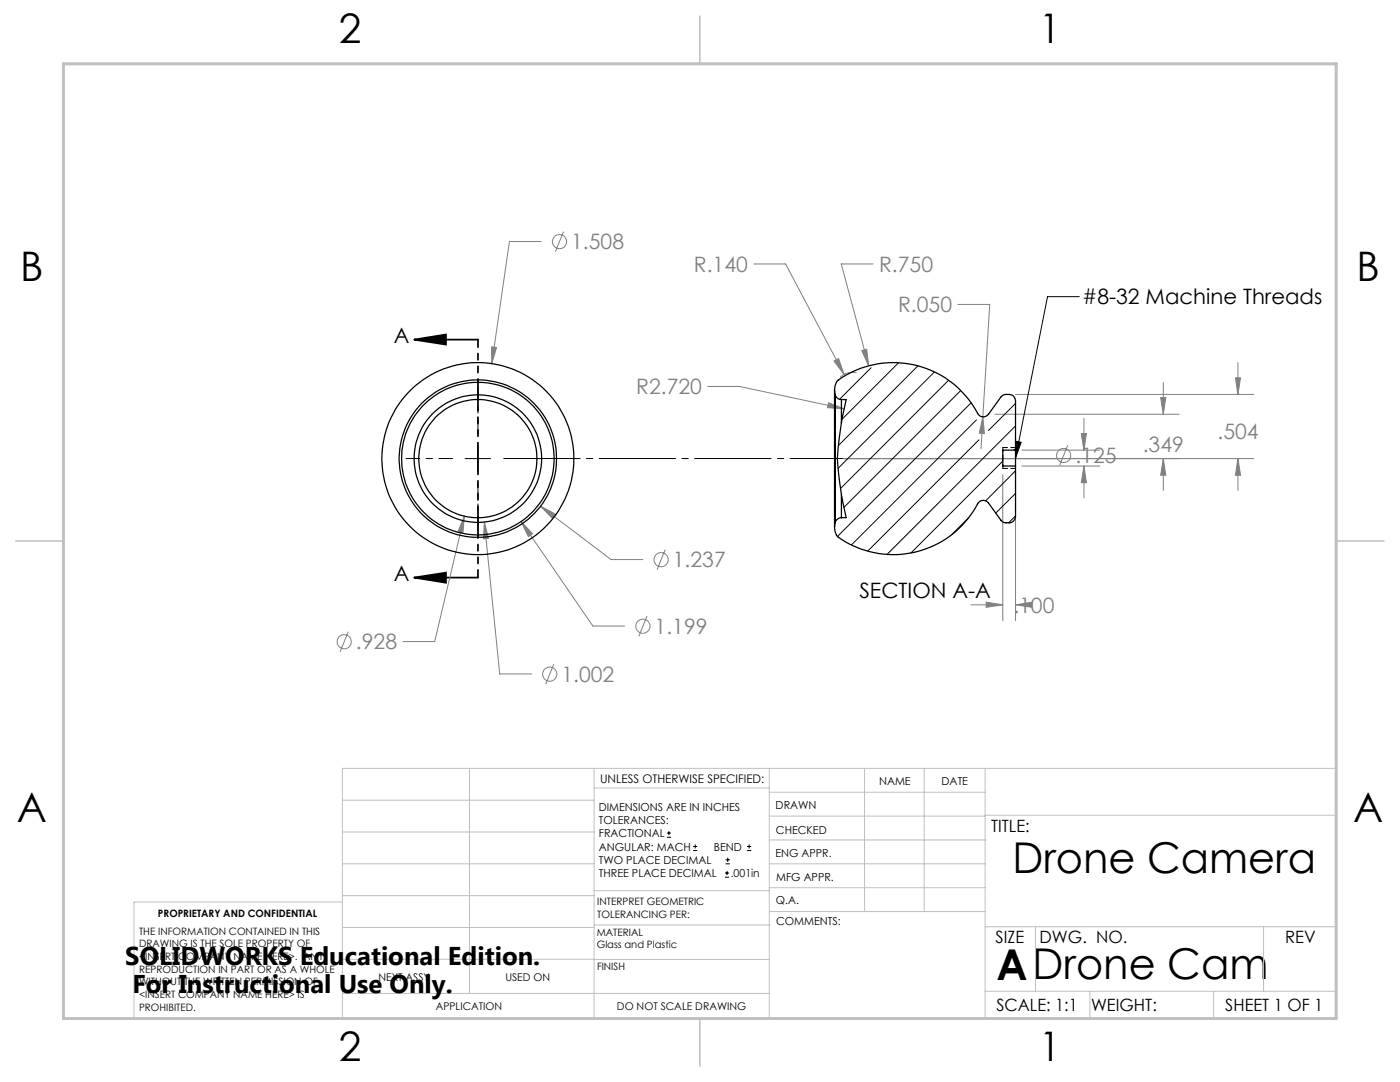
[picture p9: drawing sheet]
<svg xmlns="http://www.w3.org/2000/svg" width="279mm" height="216mm" viewBox="0 0 279 216" stroke-linecap="round" stroke-linejoin="round" font-family="sans-serif">
<g fill="none" stroke="#808080" stroke-width=".2">
<path d="M108 48.2h-6.3l-3.6 24.4M112.5 46.2l-1.7 4M150.4 52.7h6.4l11.7 22M174.2 52.7h-6.3l5.5 20.3M98.1 69.2l1 .2-1 3.2zM141.3 77.1h6.3l20.9 4.5M166.4 72l1-.5 1.1 3.2zM171 74.4a3.6 3.6 0 0 0-3.4 .9M172 70l1-.3 .4 3.3zM191.2 60.7h6.3l-1.4 22.5M202.7 78.7h47.5M231.6 79.3h1.1l-.5 3.4z"/>
<path d="M232.2 76.3v6.4M246.6 75.4h1l-.5 3.3zM247.1 72.4v6.3M165.3 80.4l3.2 1.2-3.4-.2zM168.4 91.5h81.8M196.1 83.2l.4 3.3-1.1-.1zM196.1 83.2l-.3 6.3M198.5 82.7h36.8M200.1 94.8v29.1M202.7 94.8v29.1M203.9 89.8h15.6M203.9 93h15.6"/>
<path d="M213.1 88.9l-1.6 4M215.8 86.5h1l-.5 3.3zM216.3 93l.5 3.3h-1zM216.3 83.5v6.3M216.3 93v6.3M232.2 91.5l.5 3.3h-1.1zM232.2 91.5v6.4M247.1 91.5l.5 3.3h-1zM247.1 91.5v6.4M92.7 103l-.3 3.3-1-.2zM92.7 103l-6 25h-6.3M96.7 104.2l.8 3.2-1 .1z"/>
<path d="M96.7 104.2l3 30.3h6.4M104 104.1l2.3 2.4-.9 .6zM104 104.1l14.3 20.8h6.4M107.9 101l2.9 1.6-.6 .8zM107.9 101l14.1 10.7h6.3M132.8 109.7l-1.7 4M69.5 126l-1.6 4.1M110.5 132.5l-1.6 4M129.1 122.9l-1.6 4.1M193.8 120.7h6.3M196.8 120.2l3.3 .5-3.3 .5zM202.7 120.7l3.3-.5v1z"/>
<path d="M202.7 120.7h.1"/>
<circle cx="111.6" cy="48.2" r="1.42"/>
<circle cx="212.3" cy="90.9" r="1.4"/>
<circle cx="131.9" cy="111.7" r="1.42"/>
<circle cx="68.7" cy="128" r="1.41"/>
<circle cx="109.7" cy="134.5" r="1.41"/>
<circle cx="128.3" cy="125" r="1.41"/>
</g>
<g fill="none" stroke="#000" stroke-width=".2">
<path d="M215.4 59.2h-6.3l-6.4 32.2M92.8 91.5h5.1M95.4 89v5.1M202.8 88.1l1 .2-1.1 3.1zM133.1 167.1h.8M133.1 166.2h.8M133.5 165.8v.9M138.3 169.7h.8M138.3 168.9h.8M138.7 168.5v.8M144.7 175h.8M144.7 174.2h.8"/>
<path d="M144.8 172.4h.9M144.8 171.6h.9M145.1 173.8v.8M145.2 171.1v.9M149.1 169.7h.8M149.1 168.9h.8M149.5 168.5v.8"/>
</g>
<path d="M82.7 67.8h12.7M82.7 67.8l6.3-1.1v2.1zM82.7 115.3h12.7M82.7 115.3l6.3-1v2z" fill="none" stroke="#000" stroke-width=".35"/>
<path d="M90.3 91.5h-9.2M95.4 86.4v-9.2M95.4 96.6v9.2" fill="none" stroke="#000" stroke-width=".2" stroke-dasharray="15.2 1.3 1.3 1.3" stroke-dashoffset="12.5"/>
<path d="M100.5 91.5h110.6" fill="none" stroke="#000" stroke-width=".2" stroke-dasharray="15.2 1.3 1.3 1.3" stroke-dashoffset="-.1"/>
<path d="M95.4 67.7v47.5" fill="none" stroke="#000" stroke-width=".35" stroke-dasharray="6.3 1.3 1.3 1.3 1.3 1.3" stroke-dashoffset="4.8"/>
<g fill="none" stroke="#c0c0c0" stroke-width=".2">
<path d="M68.3 159.7h50.3M93.7 153.3v44.9M118.6 153.3v49.9M118.6 157.2h34.9M153.5 153.3v49.9M153.5 158.1h43.1M172.5 153.3v28.6M184.4 153.3v28.6M196.6 153.3v49.9M68.3 180h-41.6v23.2h240v-49.9h-198.4v49.9M68.3 178.7h50.3M68.3 172.4h50.3"/>
<path d="M68.3 166h50.3M118.6 177.7h35M153.5 167.6h43.1M153.5 162.8h43.1M153.5 172.4h43.1M153.5 177.1h43.1M196.6 162.7h70.1M68.3 198.2h85.2M68.3 191.4l85.2 .1M68.3 185.1h50.3M118.6 184.6h35M153.6 181.9h43"/>
<path d="M196.6 197.8h70.1M196.6 184.9h70.1M206.7 184.9v12.9M217.5 197.8v5.4M242.2 197.8v5.4M252.2 184.9v12.9"/>
</g>
<path d="M139.7 3.2v9.5M3.1 107.9h9.6M266.7 107.9h9.5M139.7 203.2v9.6" fill="none" stroke="#c0c0c0" stroke-width=".3"/>
<path d="M12.7 12.7h254v190.5h-254z" fill="none" stroke="#c0c0c0" stroke-width=".6"/>
<path d="M200.1 89.3v4.2" fill="none" stroke="#000" stroke-width=".2" stroke-dasharray="1.3 .6" stroke-dashoffset=".5"/>
<path d="M202.7 93.5h-2.6M202.7 89.3h-2.6" fill="none" stroke="#000" stroke-width=".2" stroke-dasharray="1.3 .6" stroke-dashoffset=".3"/>
<path d="M82.7 67.8l6.3-1.1v2.1zM82.7 115.3l6.3-1v2z" fill="#000"/>
<path d="M98.1 69.2v3.4l1-3.2zM107.9 101l2.3 2.4 .6-.8zM104 104.1l1.4 3 .9-.6zM96.7 104.2l-.2 3.3 1-.1zM92.7 103l-1.3 3.1 1 .2zM172 70l1.4 3-.4-3.3zM166.4 72l2.1 2.7-1.1-3.2zM196.1 83.2l-.7 3.2 1.1 .1zM165.3 80.4l-.2 1 3.4 .2zM202.7 120.7l3.3-.5v1zM196.8 120.2l3.3 .5-3.3 .5zM246.6 75.4h1l-.5 3.3zM247.1 91.5l.5 3.3h-1zM231.6 79.3h1.1l-.5 3.4zM232.2 91.5l.5 3.3h-1.1zM215.8 86.5h1l-.5 3.3zM216.3 93l.5 3.3h-1z" fill="#808080"/>
<path d="M202.8 88.1l1 .2-1.1 3.1z" fill="#000"/>
<g fill="none" stroke="#000" stroke-width=".25">
<path d="M166.5 77.9v27.3M166.7 78.8a1.34 1.34 0 0 0 1.2 .9M166.7 78.8a2.82 2.82 0 0 1 .6-3 19.2 19.2 0 0 1 28.1 7.1 1.27 1.27 0 0 0 1.9-.2l2.5-3.6 .8-.4a1.65 1.65 0 0 1 1.9 .6l.2 .7v9.8M166.7 78.8v25.4M167.9 79.7h1a71.3 71.3 0 0 0-1.8 11.8 71.3 71.3 0 0 0 1.8 11.8h-1M167.9 79.7v4.7M167.9 98.6v4.7M202.7 89.8v3.2M202.7 93v10a1.41 1.41 0 0 1-1.9 1.3l-.5-.1-.5-.3-2.5-3.5a1.27 1.27 0 0 0-2.2 .1 18.9 18.9 0 0 1-28.1 6.4 3.5 3.5 0 0 1-.3-2.7M202.7 89.8h-2.6v3.2h2.6M167.9 103.3a1.34 1.34 0 0 0-1.2 .9"/>
<circle cx="95.4" cy="91.5" r="12.7"/>
<circle cx="95.4" cy="91.5" r="19.1"/>
<circle cx="95.4" cy="91.5" r="15.2"/>
<circle cx="95.4" cy="91.5" r="11.8"/>
<circle cx="95.4" cy="91.5" r="15.7"/>
</g>
<g fill="none" stroke="#000" stroke-width=".2">
<path d="M173.8 73.4l-6.2 6.3M179.3 72.4l-11.3 11.3M183.2 73l-15.9 15.9M186.5 74.2l-19.2 19.3M189.3 75.9l-21.6 21.6M191.7 77.9l-23.3 23.3M193.8 80.4l-26.7 26.6M194.9 83.8l-25 24.9M195.4 87.8l-22.2 22.2M200.1 92l-18.3 18.3M202.5 89.6l-.2 .2M202.7 80.5l-5.4 5.4"/>
<path d="M202.7 85l-25.7 25.6M202.7 93.9l-6 6M202.7 98.5l-4 3.9M193.3 103.3l-3.4 3.4M202.7 102.9l-1.4 1.4"/>
</g>
<g font-size="8.5">
<text x="202.1" y="174.2">Drone Camera</text>
<text x="198.9" y="195.5">ADrone Cam</text>
</g>
<g font-size="8.1">
<text x="67.6" y="8.5">2</text>
<text x="207.3" y="8.5">1</text>
<text x="4" y="56.1">B</text>
<text x="270.7" y="56.1">B</text>
<text x="3.3" y="164.1">A</text>
<text x="270" y="164.1">A</text>
<text x="67.6" y="211.7">2</text>
<text x="207.3" y="211.7">1</text>
</g>
<g font-size="5.1">
<text x="25" y="192.5">SOLIDWORKS Educational Edition.</text>
<text x="26.4" y="198.1">For Instructional Use Only.</text>
</g>
<g font-size="4.2" fill="#808080">
<text x="114" y="49.8">1.508</text>
<text x="138.5" y="54.3">R.140</text>
<text x="175.4" y="54.3">R.750</text>
<text x="179.2" y="62.3">R.050</text>
<text x="127" y="78.7">R2.720</text>
<text x="243" y="87.6">.504</text>
<text x="214.6" y="92.4">.125</text>
<text x="228.1" y="90.1">.349</text>
<text x="134.3" y="113.2">1.237</text>
<text x="202.2" y="122.3">.100</text>
<text x="71" y="129.6">.928</text>
<text x="130.6" y="126.5">1.199</text>
<text x="112.1" y="136">1.002</text>
</g>
<g font-size="4.2">
<text x="216" y="60.8">#8-32 Machine Threads</text>
<text x="78.6" y="68.4">A</text>
<text x="78.6" y="115.9">A</text>
<text x="171.5" y="119.3">SECTION A-A</text>
</g>
<g font-size="3.4">
<text x="197.8" y="166">TITLE:</text>
<text x="198.7" y="188.1">SIZE</text>
<text x="207.5" y="188.1">DWG. NO.</text>
<text x="256.5" y="188.2">REV</text>
<text x="198.8" y="201.7">SCALE: 1:1</text>
<text x="217.7" y="201.8">WEIGHT:</text>
<text x="244.5" y="201.7">SHEET 1 OF 1</text>
</g>
<text font-size="2.4" x="119.8" y="156.2">UNLESS OTHERWISE SPECIFIED:</text>
<g font-size="2.2">
<text x="119.5" y="161.8">DIMENSIONS ARE IN INCHES</text>
<text x="154.8" y="161.4">DRAWN</text>
<text x="175.4" y="156.6">NAME</text>
<text x="187.9" y="156.7">DATE</text>
<text x="119.5" y="164.4">TOLERANCES:</text>
<text x="119.5" y="167.1">FRACTIONAL</text>
<text x="154.9" y="166.3">CHECKED</text>
<text x="119.5" y="169.7">ANGULAR: MACH</text>
<text x="119.5" y="172.4">TWO PLACE DECIMAL</text>
<text x="142.5" y="169.7">BEND</text>
<text x="154.8" y="171">ENG APPR.</text>
<text x="119.5" y="175">THREE PLACE DECIMAL</text>
<text x="145.8" y="175">.001in</text>
<text x="154.9" y="175.7">MFG APPR.</text>
<text x="154.9" y="180.4">Q.A.</text>
<text x="154.9" y="184.6">COMMENTS:</text>
</g>
<g font-size="2.1">
<text x="75.5" y="195.7">NEXT ASSY</text>
<text x="100.9" y="195.7">USED ON</text>
<text x="86.9" y="201.5">APPLICATION</text>
<text x="123.1" y="201.6">DO NOT SCALE DRAWING</text>
</g>
<g font-size="2">
<text x="31.5" y="182.9">PROPRIETARY AND CONFIDENTIAL</text>
<text x="119.2" y="180.6">INTERPRET GEOMETRIC</text>
<text x="119.2" y="183.1">TOLERANCING PER:</text>
<text x="27.8" y="186.5">THE INFORMATION CONTAINED IN THIS</text>
<text x="27.8" y="189">DRAWING IS THE SOLE PROPERTY OF</text>
<text x="27.8" y="191.6">&lt;INSERT COMPANY NAME HERE&gt;. ANY</text>
<text x="119.1" y="186.7">MATERIAL</text>
<text x="119.1" y="189.2">Glass and Plastic</text>
<text x="27.8" y="194.1">REPRODUCTION IN PART OR AS A WHOLE</text>
<text x="27.8" y="196.6">WITHOUT THE WRITTEN PERMISSION OF</text>
<text x="119.1" y="193.5">FINISH</text>
<text x="27.8" y="199.1">&lt;INSERT COMPANY NAME HERE&gt; IS</text>
<text x="27.8" y="201.7">PROHIBITED.</text>
</g>
</svg>
